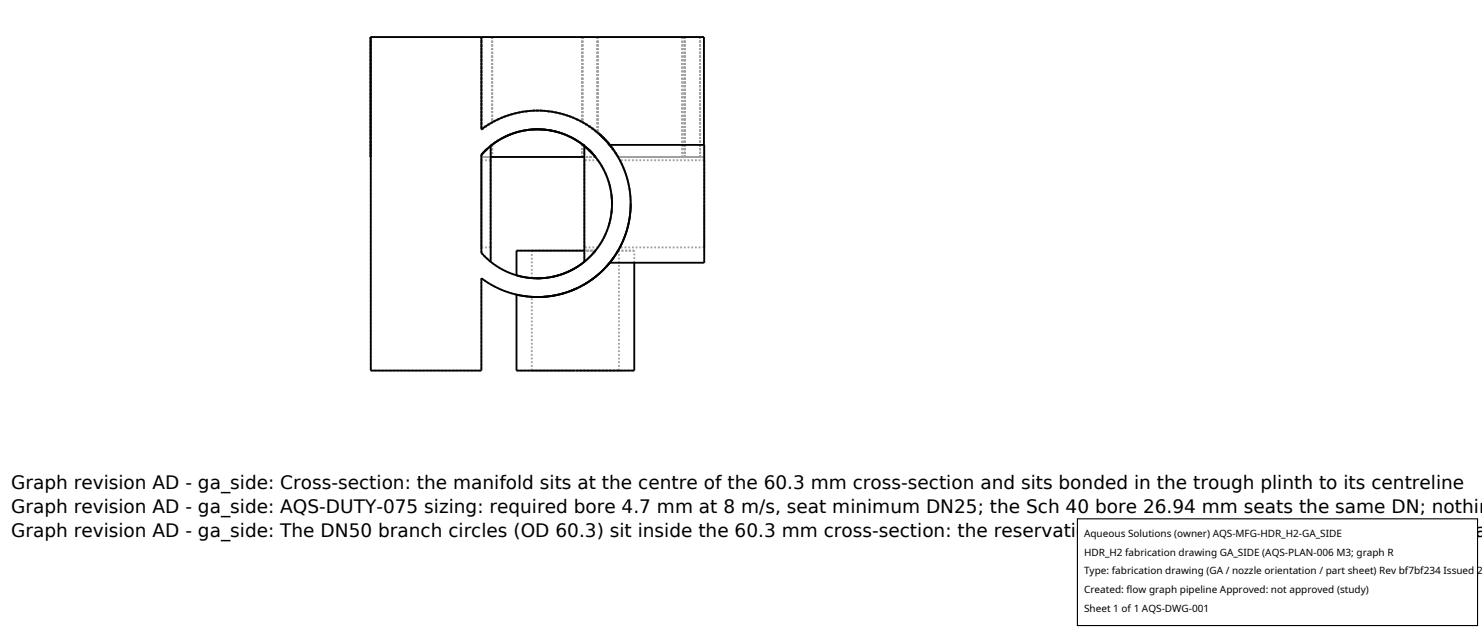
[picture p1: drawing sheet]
<svg xmlns="http://www.w3.org/2000/svg" width="212mm" height="90mm" viewBox="0 0 212 90" stroke-linecap="round" stroke-linejoin="round" font-family="sans-serif">
<g fill="none" stroke="#a0a0a0" stroke-width=".26" stroke-dasharray=".3 .3" stroke-linecap="butt">
<path d="M52.9 5.3h.1M52.9 5.3v17.1M53 5.3h15.8M53 5.3v47.6M53 5.3v17.1M53 5.3h-.1M68.8 5.3v13.2M68.8 18.5a13.3 13.3 0 0 1 17.8 1.6 13.3 13.3 0 0 1 0 18 13.3 13.3 0 0 1-17.8 1.6M68.8 18.5l1.2-.8 1.2-.7 1.4-.5 1.3-.4 1.3-.2 1.4-.1 1.5 .1 1.4 .2 1.3 .3 1.3 .5 2.4 1.4 1.1 .9 1 1 1 1.1 .7 1.1M68.8 5.3h28.7M68.8 18.5l1.5-1M68.8 5.3h1.5"/>
<path d="M68.8 5.3h31.7M70.3 17.5l-1.5 1M70.3 5.3h-1.5M70.3 5.3v12.2M72 19.6a10.7 10.7 0 0 0-2.6 1.8M73.8 18.9l-.9 .3M75.8 18.5l-1.9 .4M79.3 18.8l-.4-.1M83.2 17.4l.9 .6M83.2 17.4l1.7 1.2 1.6 1.4M83.2 17.4l1.5 1 1.4 1.2 1.2 1.4 1 1.4M83.2 5.3h8.4"/>
<path d="M83.2 5.3v12.1M84.1 18l1.5 1.1M85.4 18.9l1.5 1.6 1.4 1.9M85.4 18.9l.4 .4M85.4 5.3h6.2M85.4 5.3v13.6M85.6 19.1v.1M85.7 19.2l-.3-.3M85.9 19.4l.2 .2M86.3 19.8l.1 .1M86.4 19.9l.2 .2M91.6 5.3h6.2"/>
<path d="M91.6 5.3h8.4M97.5 5.3h-28.7M97.5 5.3v17.1M97.8 5.3h-12.4M97.8 5.3v17.1M100 5.3h-16.8M100 5.3v17.1M100.5 5.3h-31.7M100.5 5.3v17.1M52.9 22.4h.1M53 22.4h-.1M68.8 39.7v13.2"/>
<path d="M68.8 36.1a10.6 10.6 0 0 0 15.3 .7 10.6 10.6 0 0 0 0-15.4 10.6 10.6 0 0 0-15.3 .7M68.8 22.1v14M68.8 36.1v-14M68.8 22.1v.3M68.8 22.4h1.5M68.8 22.1l1.5-1.4M68.8 22.1l1.7-1.6 1.9-1.1 2.2-.7 2.4-.2 2.2 .3 2.2 .7 2 1.3 1.6 1.6M68.8 22.1l.1-.1M68.8 36.1l1.3 1.3M68.8 29.1v6.2M68.8 35.3v-12.4M68.8 22.9v6.2"/>
<path d="M68.8 22.1l1.3-1.3M68.8 35.3h1.3M68.8 22.9h1.3M68.9 22l.3-.3M69.2 21.7l.2-.3M69.4 21.4l-.6 .7M69.4 21.4l.6-.5M69.6 21.2l.5-.4M70 20.9l.3-.2M70.1 22.4h-1.3M70.1 20.8v16.6M70.1 20.8l-1.3 1.3"/>
<path d="M70.1 29.1v-6.2M70.1 22.9v12.4M70.1 35.3v-6.2M70.1 37.4l-1.3-1.3M70.3 22.4h-1.5M70.3 20.7l-1.5 1.4M70.3 20.7v1.7M73.8 39.3l1.2 .3a10.6 10.6 0 0 0 10-3.8M73.8 35.8h11.2M76 39.7h.7a10.6 10.6 0 0 0 8.3-3.9M76 35.8h9M76 39.7v-3.9"/>
<path d="M76.6 39.7h-.6M78.1 39.7h-.8M78.8 39.6h-.6M83.2 20.6l.1 .1M83.2 22.4h1.8M83.2 20.6v1.8M83.3 20.7l-.1-.1M83.3 20.7l.1 .1M83.4 20.8l-.1-.1M83.4 20.8l.3 .2M83.5 20.8l.1 .1M83.5 20.8l1.5 1.6 1.2 1.8a10.6 10.6 0 0 1-2.7 13.2"/>
<path d="M83.5 37.4l1.5-1.6 1.2-1.8a10.6 10.6 0 0 0-2.7-13.2M83.5 37.4v-16.6M83.5 29.1v6.2M83.5 35.3v-12.4M83.5 22.9v6.2M83.6 37.3l-.1 .1M83.7 37.2l-.1 .1M83.7 21.1l1.3 1.3M83.8 21.1l-.4-.3M84.1 21.4l-.3-.3M84.2 36.8l-.4 .3M84.5 39.9l-.3 .2"/>
<path d="M84.7 36.2l-.5 .5M84.9 22.2l-.3-.3a10.6 10.6 0 0 0-5.1-3.1M84.9 39.7l-.3 .2M85 22.4l-.4-.5M85 22.4h-16.2M85 22.4l-1.5-1.5-2-1.3-2.1-.8-2.4-.3-2.4 .2-2.2 .7-2 1.2-1.6 1.5M85 22.4l-1.6-1.6-2-1.3-2.1-.7-2.3-.3-2.2 .2-1.3 .3-1.1 .4-1.9 1.1-1.7 1.6M85 22.4a10.6 10.6 0 0 0-16.2-.3M85 22.4h-1.5M85 35.8a10.6 10.6 0 0 1-2.4 2.2M85 22.4h-1.8M85 35.8h-9"/>
<path d="M85 35.8h-1.5M85.1 39.5l-.2 .1M85.4 35.3l1.2-2.1 .4-1.1 .3-1.3 .1-2.4-.4-2.4a10.6 10.6 0 0 0-1.6-3.1M85.4 22.9h-1.9M85.4 35.3h-1.9M85.4 22.9l.2 .2M85.6 39.1l1-1M85.6 35l-.2 .3M85.6 23.2l.3 .4M85.7 39l-.6 .4M85.9 34.6l-.3 .4M86 23.7l.1 .3"/>
<path d="M86.1 34.3l-.2 .3M86.1 24l.4 .8M86.2 38.5l-.5 .5M86.3 33.8l-.2 .5M86.5 24.8l.4 1.1M86.5 20.1l.3 .2M86.6 38.1l-.4 .4M86.6 20.2l.3 .2M86.7 20.2l.1 .1M86.8 37.8h.1M86.8 20.4l.2 .2M86.9 20.5l.2 .2"/>
<path d="M86.9 32.2l-.5 1.5M87 37.7v-.1M87 26.1l.1 .3M87.1 20.7l1.2 1.7M87.1 37.5l-.1 .2M87.1 37.5l1.1-1.5 .9-1.8a13.3 13.3 0 0 0-2-13.5M87.1 20.7l1.1 1.5 .9 1.8a13.3 13.3 0 0 1 1 5.1M87.1 31.6v.2M87.1 20.7l.1 .1M87.1 26.8l.2 1M87.2 31.3l-.1 .2M87.2 37.4l-.1 .1"/>
<path d="M87.2 20.8l.1 .1M87.2 37.3l.8-1.1M87.2 20.9l-1.5-1.7M87.2 30.9v.3M87.3 20.9l-1.6-1.7M87.3 20.9l.2 .3M87.3 30.5l-.1 .4M87.4 21l.5 .8M87.4 29.3v.7M87.5 21.2l-.2-.3M87.5 21.3l.3 .4M87.6 36.8l-.4 .5"/>
<path d="M87.9 21.7l.4 .7M87.9 21.9h.1M88 22l.3 .4M88 36.2l.1-.2M88.1 36.1l-.3 .5M88.2 35.9l-.5 .8M88.2 35.9l.1-.1M88.3 35.8l-.1 .1M88.3 22.4l-.8-1.2-.9-1-2-1.8-1.2-.8-1.3-.7-1.3-.5-1.3-.3-1.4-.2-1.4-.1-1.4 .1-1.3 .2-1.3 .3-1.4 .6-1.2 .6-1.2 .8M88.3 22.4l-.7-1.1-1-1.2-2-1.7-1.3-.9-1.2-.6-1.4-.5-1.3-.3-1.4-.2-1.4-.1-1.6 .1-1.3 .3-2.5 .8-1.2 .6-1.2 .9M88.3 22.4h12.2M88.3 22.4h9.2"/>
<path d="M88.3 22.4l-1.6-2.1-.9-1-1.1-.9-1.3-.8-1.3-.7-1.3-.5-1.3-.3-1.4-.2-1.4-.1-1.4 .1-1.4 .2-1.3 .4-1.4 .5-1.2 .7-1.2 .8M88.3 22.4l-.8-1.2-.9-1.1-.9-.8-1.2-1-2.4-1.4-1.4-.5-1.3-.3-1.4-.2-1.4-.1-1.4 .1-1.5 .3-1.3 .3-1.3 .6-2.3 1.4M88.3 22.4l-1-1.4-1.2-1.4-1.4-1.2-1.5-1M88.3 22.4l-.8-1.1M88.3 35.8l-1.3 1.8-1.5 1.6-1.7 1.2-1.9 1-1.8 .6-2.2 .4h-2.1l-2-.3M88.3 22.4h3.3M88.3 35.8h.1M88.3 35.8h2.3M88.4 35.8h-.1M88.5 35.3l.1-.1a13.3 13.3 0 0 0-.1-12.3M88.5 22.9l.1 .1a13.3 13.3 0 0 1 1.5 6.1M90.1 29.1l-.3 2.6a13.4 13.4 0 0 1-1.3 3.6"/>
<path d="M90.6 35.8h-2.3M90.6 37.5v-1.7M91.6 22.4h6.2M91.6 22.4h8.4M97.5 22.4h-9.2M97.8 22.4h-9.5M100 22.4h-11.7M100.5 22.4h-12.2M100.5 20.7v1.7M100.6 37.5v-16.8M100.6 29.1v6.2M100.6 35.3v-12.4"/>
<path d="M100.6 22.9v6.2M100.6 22.9h-12.1M100.6 35.3h-12.1M53 52.9h15.8M73.8 52.9h16.8M76 52.9h12.4M76 52.9v-10.5M76.5 42.4h-.4M77 42.4l1.4-.1 1.6-.3M80.2 42h-.3M80.4 41.9l.2-.1M80.5 41.9h-.1"/>
<path d="M80.7 41.8l.6-.2M81.6 41.5l-1 .4M81.9 41.4h.1M82.2 52.9h-6.2M82.2 41.3l.9-.5M83.1 40.8l-.6 .3M83.2 40.8l1.1-.8M83.3 40.7l-.2 .1M83.9 40.3v.1M84.2 40.1l-.1 .1M88.4 52.9h-6.2M88.4 52.9v-17.1"/>
</g>
<g fill="none" stroke="#000" stroke-width=".26">
<path d="M53 5.3v47.6h15.8v-13.2a13.3 13.3 0 0 0 17.8-1.6 13.3 13.3 0 0 0 0-18 13.3 13.3 0 0 0-17.8-1.6M68.8 5.3v13.2M68.9 18.4l-.1 .1M72.9 19.2l-.9 .4M73.9 18.9h-.1M75.8 18.5h1.6l1.5 .2M79.3 18.8h.2M85.6 19.1h.1M85.6 19.1l.3 .3-.3-.2M85.6 19.2h.1M85.7 19.2h.1M85.8 19.3l.1 .1"/>
<path d="M86.1 19.6l.2 .2M86.3 19.8h.1M86.3 19.8l-.4-.4 .6 .6-.1-.1M86.3 19.8l.1 .1M86.5 20l.2 .2M68.9 22h.1M69.3 21.5a10.6 10.6 0 0 1 15.2 .3 10.6 10.6 0 0 1-.6 15.2 10.6 10.6 0 0 1-15.1-.9v-14zM69.4 21.4h.1M69.6 21.2l-.8 .9M70 20.9h.1M70.1 22.4h13.4M77.3 39.7h-.7"/>
<path d="M78.2 39.6l-.1 .1M81.3 38.7l-1.3 .5-1.2 .4M82.6 38l-1.3 .7M83.3 20.7h.1M83.4 20.8h.1M83.5 35.8h-9.7v3.5l1.8 .4a10.6 10.6 0 0 0 7.9-2.3v-16.6a10.6 10.6 0 0 0-13.4 0v16.6M83.6 20.9l1.4 1.5M83.6 37.3h.1M83.7 21v.1M83.8 37.1l-.1 .1M83.8 21.1h.1M84.1 21.4l.5 .5"/>
<path d="M84.2 36.7v.1M84.6 39.9h-.1M84.9 22.2l.1 .2M84.9 39.6v.1M85 22.4h.1M85 35.8l-.3 .4M85.1 39.4v.1M85.4 22.9h.1M85.6 23.1v.1M85.6 39.1l-1.3 .9M85.6 35h.1M85.7 39h.1"/>
<path d="M85.9 23.6l.1 .1M85.9 34.6h.1M86.1 34.3h.1M86.1 24h.1M86.2 38.5h.1M86.4 33.7l-.1 .1M86.5 24.8h.1M86.5 20v.1M86.6 20.1v.1M86.8 20.3v.1M86.8 37.8l-.2 .3M86.9 20.4h.1"/>
<path d="M86.9 20.4v.1M86.9 25.9l.1 .2M87 37.7l-.1 .1M87 37.7l-.4 .4M87 20.6l.1 .1M87.1 31.8l-.2 .4M87.1 26.4v.4M87.1 37.5l-1.1 1.2-1.1 1-1.4 .9-1.3 .7M87.1 37.5l-.1 .1M87.1 37.5h.1M87.1 20.7h13.5v16.8h-13.5M87.1 20.8l.2 .1"/>
<path d="M87.1 31.5v.1M87.2 31.2v.1M87.2 37.3l-.1 .2M87.2 20.9h.1M87.2 30.9h.1M87.3 20.9h.1M87.3 20.9v.1M87.3 27.8l.1 1.5M87.3 37.2l-.1 .2M87.3 21h.1M87.4 30l-.1 .5M87.5 21.2v.1"/>
<path d="M87.7 36.7l-.4 .5M87.8 36.6l-.2 .2M87.8 21.7h.1M87.9 21.8v.1M88 21.9h.1M88 21.9v.1M88 22h.1M88 36.2h.1M88.2 35.9l-.1 .2M88.3 35.8l-.1 .1M90.1 29.1a13.3 13.3 0 0 1-3 8.4M90.6 37.5v15.4h-16.8v-10.8l1.8 .3h1.6a13.3 13.3 0 0 0 5-1.1"/>
<path d="M100.5 20.7v-15.4h-47.6l.1 17.1M76.1 42.4h-.1h1M79.9 42l-1.7 .3-1.7 .1M80.2 42l.2-.1-.4 .1M80.7 41.8l-.2 .1M81.9 41.4l-.6 .2M82.2 41.3l-.6 .2M82.2 41.3l-.2 .1M82.5 41.1l-.3 .2M83.1 40.8h.1M83.2 40.8h-.1M83.9 40.4l-.6 .3"/>
<path d="M84.1 40.2l-.2 .1"/>
</g>
<path d="M153.9 74.1h57.1v15.2h-57.1z" fill="#fff" stroke="#000" stroke-width=".16"/>
<g font-size="2.6">
<text x="1.6" y="69.8">Graph revision AD - ga_side: Cross-section: the manifold sits at the centre of the 60.3 mm cross-section and sits bonded in the trough plinth to its centreline</text>
<text x="1.6" y="73.3">Graph revision AD - ga_side: AQS-DUTY-075 sizing: required bore 4.7 mm at 8 m/s, seat minimum DN25; the Sch 40 bore 26.94 mm seats the same DN; nothin</text>
<text x="1.6" y="76.7">Graph revision AD - ga_side: The DN50 branch circles (OD 60.3) sit inside the 60.3 mm cross-section: the reservation is sized to the largest issued branch (hea</text>
</g>
<g font-size="1.4">
<text x="154.8" y="76.6">Aqueous Solutions (owner) AQS-MFG-HDR_H2-GA_SIDE</text>
<text x="154.8" y="79.3">HDR_H2 fabrication drawing GA_SIDE (AQS-PLAN-006 M3; graph R</text>
<text x="154.8" y="82">Type: fabrication drawing (GA / nozzle orientation / part sheet) Rev bf7bf234 Issued 2</text>
<text x="154.8" y="84.7">Created: flow graph pipeline Approved: not approved (study)</text>
<text x="154.8" y="87.4">Sheet 1 of 1 AQS-DWG-001</text>
</g>
</svg>
